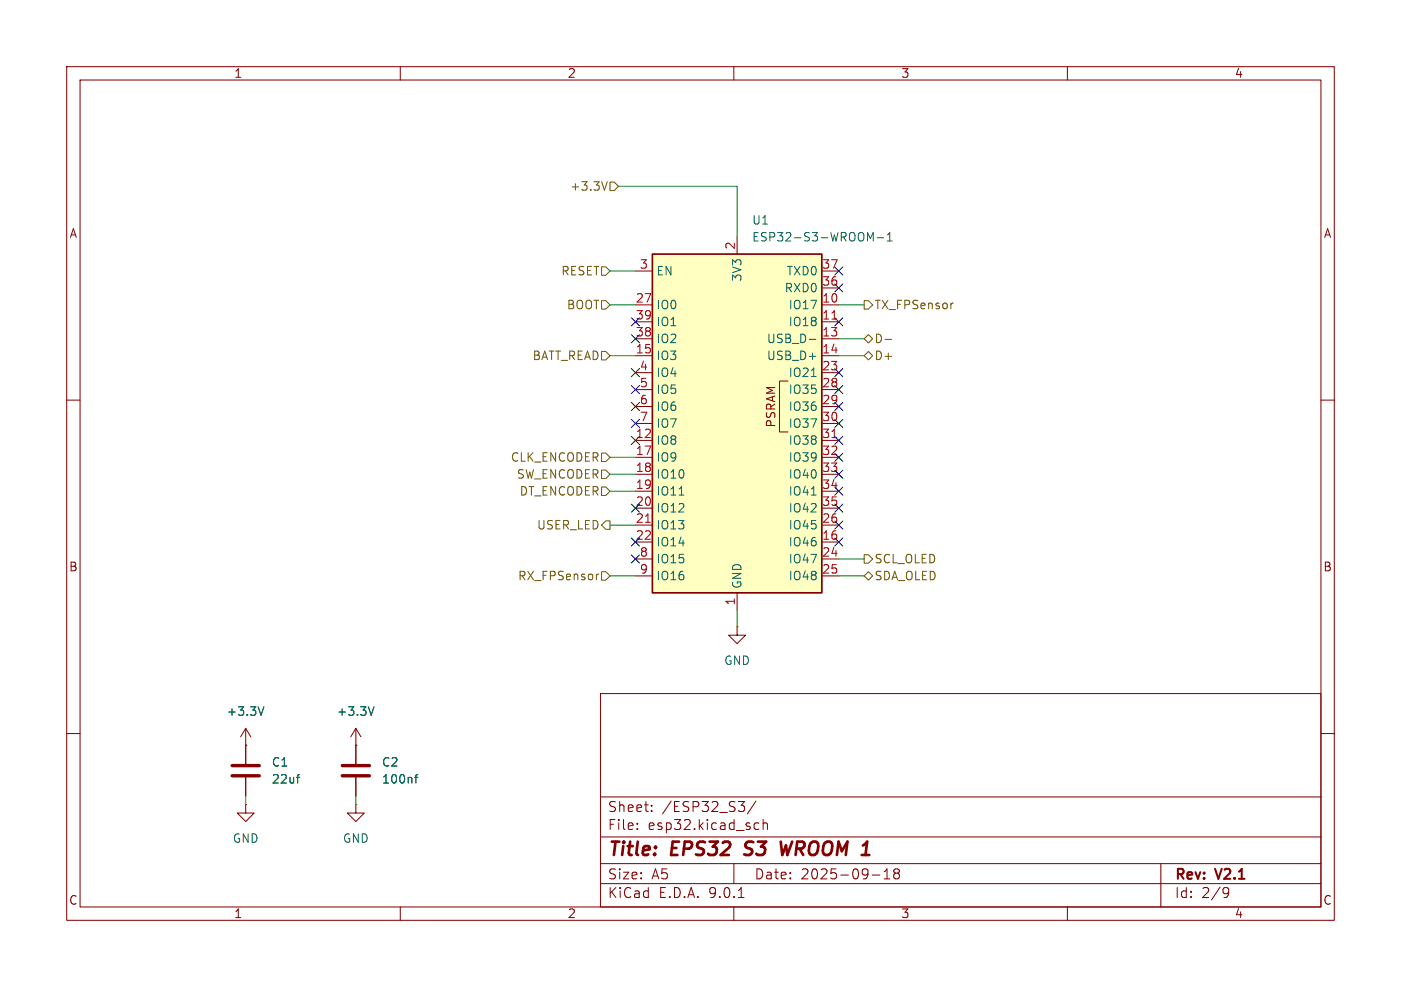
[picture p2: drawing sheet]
<svg xmlns="http://www.w3.org/2000/svg" width="210mm" height="148mm" viewBox="0 0 210 148" stroke-linecap="round" stroke-linejoin="round" font-family="sans-serif">
<g fill="none" stroke="#840000" stroke-width=".15">
<path d="M10 10h190v128h-190zM12 12h186v124h-186zM60 10v2M110 10v2M160 10v2M10 60h2M198 60h2M110.5 94v1.3h1.3l-1.3 1.2-1.3-1.2h1.3M110.5 94h.1M10 110h2M36.8 111.8h.1M36.8 109.2l-.7 1.3"/>
<path d="M36.8 109.2l.8 1.3M36.8 109.2v5.4M36.8 116.6v2.8M53.3 111.8h.1M53.3 109.2v5.4M53.3 116.6v2.8M53.3 109.2l-.7 1.3M53.3 109.2l.8 1.3M90 104h108v32h-108zM90 119.5h108M198 110h2M36.8 120.7v1.2h1.3l-1.3 1.3-1.2-1.3h1.2"/>
<path d="M36.8 120.7h.1M53.3 120.7v1.2h1.3l-1.3 1.3-1.2-1.3h1.2M53.3 120.7h.1M60 136v2M90 132.5h108M90 129.5h108M90 125.5h108M95.5 124.2v.2M95.5 123.5v.1M97.7 121.5v.2M97.7 120.8v.1M110 136v2"/>
<path d="M110 129.5v3M110.7 120.2h.9l-.5 .6M110.7 134.6h.8M111.3 120.8l.3 .2v.4l-.3 .3M113.2 124.3h.6M113.2 123.5h.6M113.3 120.1l-1.3 1.9M114.4 123.5a.37 .37 0 0 1 .6 .1v.8M114.4 122.9v1.5M130.8 131.2h1.1M132.5 131.8h.9M132.5 130.7l.5-.4v1.5"/>
<path d="M134.3 130.9l-.3 .3v.4l.3 .2 .4-.1 .1-.2v-.4l-.3-.2M134.3 130.9l-.3-.3v-.2l.3-.1 .4 .1 .1 .2v.2l-.3 .1M134.3 130.9h.2M160 136v2M174 129.5v6.5M183.6 133.1h.3l.2 .1a.99 .99 0 0 1-.3 1.4h-.3M184.2 133.7l-.3 .3h-.3"/>
</g>
<path d="M111.6 128.1l.2 .1M111.9 126.4l-.2 .2 .1 .4M117 126.2l.3 2 .5-1.4 .2 1.4 .7-2" fill="none" stroke="#840000" stroke-width=".4"/>
<path d="M34.8 114.8h4.1M34.8 116.3h4.1M51.3 114.8h4.1M51.3 116.3h4.1" fill="none" stroke="#840000" stroke-width=".51"/>
<path d="M39.6 106l-.5 1.3M44.4 116.6h.5M44.9 116.1l-.2 .1M56.1 106l-.5 1.3M62.2 116.6h.4M62.6 116.1l-.3 .2v1.1" fill="none" stroke="#006464" stroke-width=".15"/>
<path d="M97.8 38.1h25.4v50.8h-25.4z" fill="#ffffc2"/>
<path d="M97.8 38.1h25.4v50.8h-25.4z" fill="none" stroke="#840000" stroke-width=".25"/>
<g fill="none" stroke="#840000" stroke-width=".15">
<path d="M110.5 35.6v2.5M95.2 40.6h2.6M95.2 45.7h2.6M95.2 48.3h2.6M95.2 50.8h2.6M95.2 53.3h2.6M95.2 55.9h2.6M95.2 58.4h2.6M118.1 57.2h-1.3v7.6h1.3M123.2 40.6h2.5M123.2 45.7h2.5M123.2 48.3h2.5"/>
<path d="M123.2 50.8h2.5M123.2 53.3h2.5M123.2 55.9h2.5M123.2 58.4h2.5M123.2 43.2h2.5M95.2 61h2.6M95.2 63.5h2.6M95.2 66h2.6M95.2 68.6h2.6M95.2 71.1h2.6M95.2 73.7h2.6M95.2 76.2h2.6"/>
<path d="M95.2 78.7h2.6M123.2 61h2.5M123.2 63.5h2.5M123.2 66h2.5M123.2 68.6h2.5M123.2 71.1h2.5M123.2 73.7h2.5M123.2 76.2h2.5M123.2 78.7h2.5M95.2 81.3h2.6M95.2 83.8h2.6M95.2 86.4h2.6"/>
<path d="M110.5 88.9v2.5M123.2 81.3h2.5M123.2 83.8h2.5M123.2 86.4h2.5M36.8 111.8h.1M36.8 111.8v2.8M36.8 116.6v2.8M53.3 111.8h.1M53.3 111.8v2.8M53.3 116.6v2.8"/>
</g>
<g fill="none" stroke="#006464" stroke-width=".15">
<path d="M130.5 35.8l.4-.9v1.2M131.5 35.7h1M133 36.1h.7M133 35.2l.4-.3v1.2M121.3 50.9h1M121.6 56.5h.7M101.8 74.2h.7M121.6 74.2h.7M39.6 106l-.5 1.3M44.4 116.6h.5M44.9 116.1l-.2 .1M56.1 106l-.5 1.3"/>
<path d="M62.2 116.6h.4M62.6 116.1l-.3 .2v1.1"/>
</g>
<path d="M124.7 47.8h.7M96.8 78.3h.7M124.7 65.6h.7" fill="none" stroke="#a90000" stroke-width=".15"/>
<g fill="none" stroke="#725600" stroke-width=".15">
<path d="M91 27.2l-.4 1.3M91.4 27.3h.7l.6 .6-.6 .7h-.7zM90.2 40h.6l.6 .6-.6 .7h-.6zM90.2 52.7h.6l.6 .6-.6 .7h-.6zM90.2 45.1h.6l.6 .6-.6 .7h-.6zM129.5 50.8l.7-.6 .6 .6-.6 .6zM129.5 53.3l.7-.6 .6 .6-.6 .7zM129.5 45.1h.7l.6 .6-.6 .7h-.7zM132.7 50.9h.9M142.9 45.5h-.2M90.2 67.9h.6l.6 .7-.6 .6h-.6zM90.2 73h.6l.6 .7-.6 .6h-.6z"/>
<path d="M90.2 70.5h.6l.6 .6-.6 .7h-.6zM90.8 78.1h.6v1.3h-.6l-.6-.7zM89.8 86.1l-.3 .1M90.2 85.7h.6l.6 .7-.6 .6h-.6zM129.5 83.2h.7l.6 .6-.6 .7h-.7zM129.5 86.4l.7-.7 .6 .7-.6 .6z"/>
</g>
<g fill="none" stroke="#009600" stroke-width=".15">
<path d="M92.7 27.9h17.8v7.7M91.4 40.6h3.8M91.4 45.7h3.8M91.4 53.3h3.8M125.7 45.7h3.8M125.7 53.3h3.8M125.7 50.8h3.8M91.4 73.7h3.8M91.4 68.6h3.8M91.4 71.1h3.8M91.4 78.7h3.8M91.4 86.4h3.8"/>
<path d="M110.5 91.4v2.6M125.7 86.4h3.8M125.7 83.8h3.8M36.8 119.4v1.3M53.3 119.4v1.3"/>
</g>
<g fill="none" stroke="#000084" stroke-width=".15">
<path d="M94.6 57.8l1.3 1.2M94.6 47.7l1.3 1.2M94.6 50.2l1.3 1.2M94.6 55.3l1.3 1.2M95.9 57.8l-1.3 1.2M95.9 47.7l-1.3 1.2M95.9 50.2l-1.3 1.2M95.9 55.3l-1.3 1.2M125.1 40l1.2 1.2M125.1 42.6l1.2 1.2M125.1 47.7l1.2 1.2M125.1 55.3l1.2 1.2"/>
<path d="M125.1 57.8l1.2 1.2M126.3 40l-1.2 1.2M126.3 42.6l-1.2 1.2M126.3 47.7l-1.2 1.2M126.3 55.3l-1.2 1.2M126.3 57.8l-1.2 1.2M94.6 75.6l1.3 1.2M94.6 65.4l1.3 1.2M94.6 62.9l1.3 1.2M94.6 60.4l1.3 1.2M95.9 75.6l-1.3 1.2M95.9 65.4l-1.3 1.2"/>
<path d="M95.9 62.9l-1.3 1.2M95.9 60.4l-1.3 1.2M125.1 62.9l1.2 1.2M125.1 73.1l1.2 1.2M125.1 75.6l1.2 1.2M125.1 78.1l1.2 1.2M125.1 70.5l1.2 1.2M125.1 60.4l1.2 1.2M125.1 68l1.2 1.2M125.1 65.4l1.2 1.2M126.3 62.9l-1.2 1.2M126.3 73.1l-1.2 1.2"/>
<path d="M126.3 75.6l-1.2 1.2M126.3 78.1l-1.2 1.2M126.3 70.5l-1.2 1.2M126.3 60.4l-1.2 1.2M126.3 68l-1.2 1.2M126.3 65.4l-1.2 1.2M94.6 83.2l1.3 1.2M94.6 80.7l1.3 1.2M95.9 83.2l-1.3 1.2M95.9 80.7l-1.3 1.2M125.1 80.7l1.2 1.2M126.3 80.7l-1.2 1.2"/>
</g>
<g font-size="2.8" fill="#840000">
<text x="91" y="128.9">Title:</text>
<text x="100.7" y="128.9">EPS32</text>
<text x="112.5" y="128.9">S3</text>
<text x="118.6" y="128.9">WROOM 1</text>
</g>
<g font-size="2.1" fill="#840000">
<text x="91" y="124.7">File:</text>
<text x="91" y="122">Sheet:</text>
<text x="97.1" y="124.7">esp32.kicad_sch</text>
<text x="99.2" y="122">/ESP32_S3/</text>
<text x="91" y="134.9">KiCad</text>
<text x="91" y="132.1">Size:</text>
<text x="97.7" y="132.1">A5</text>
<text x="98.7" y="134.9">E.D.A.</text>
<text x="106.3" y="134.9">9.0.1</text>
<text x="113" y="132.1">Date:</text>
<text x="120" y="132.1">2025-09-18</text>
<text x="176" y="132.3">Rev:</text>
<text x="176" y="134.9">Id:</text>
<text x="180.1" y="134.9">2/9</text>
<text x="182.4" y="132.3">V2.1</text>
</g>
<g font-size="1.8" fill="#840000">
<text x="35" y="11.9">1</text>
<text x="85" y="11.9">2</text>
<text x="135" y="11.9">3</text>
<text x="185" y="11.9">4</text>
<text x="10.3" y="35.9">A</text>
<text x="198.4" y="35.9">A</text>
<text x="116.4" y="64.2" transform="rotate(-90 116.4 64.2)">PSRAM</text>
<text x="10.3" y="85.9">B</text>
<text x="198.3" y="85.9">B</text>
<text x="10.3" y="135.9">C</text>
<text x="35" y="137.9">1</text>
<text x="85" y="137.9">2</text>
<text x="135" y="137.9">3</text>
<text x="185" y="137.9">4</text>
<text x="198.3" y="135.9">C</text>
</g>
<g font-size="1.8" fill="#725600">
<text x="85.4" y="28.8">+3.3V</text>
<text x="84" y="41.5">RESET</text>
<text x="84.9" y="46.6">BOOT</text>
<text x="131" y="46.6">TX_FPSensor</text>
<text x="131" y="51.7">D-</text>
<text x="79.7" y="54.2">BATT_READ</text>
<text x="131" y="54.2">D+</text>
<text x="76.5" y="69.4">CLK_ENCODER</text>
<text x="77.4" y="72">SW_ENCODER</text>
<text x="77.8" y="74.5">DT_ENCODER</text>
<text x="80.4" y="79.6">USER_LED</text>
<text x="77.6" y="87.2">RX_FPSensor</text>
<text x="131" y="84.7">SCL_OLED</text>
<text x="131" y="87.2">SDA_OLED</text>
</g>
<g font-size="1.8" fill="#006464">
<text x="112.6" y="33.9">U1</text>
<text x="98.3" y="41.5">EN</text>
<text x="112.6" y="36.4">ESP32-S3-WROOM-1</text>
<text x="117.8" y="41.5">TXD0</text>
<text x="98.3" y="46.6">IO0</text>
<text x="111.4" y="42.3" transform="rotate(-90 111.4 42.3)">3V3</text>
<text x="117.5" y="44">RXD0</text>
<text x="118.1" y="46.6">IO17</text>
<text x="98.3" y="49.1">IO1</text>
<text x="98.3" y="51.7">IO2</text>
<text x="114.9" y="51.7">USB_D-</text>
<text x="118.1" y="49.1">IO18</text>
<text x="98.3" y="54.2">IO3</text>
<text x="98.3" y="56.7">IO4</text>
<text x="98.3" y="59.3">IO5</text>
<text x="114.9" y="54.2">USB_D+</text>
<text x="118.1" y="56.7">IO21</text>
<text x="118.1" y="59.3">IO35</text>
<text x="98.3" y="61.8">IO6</text>
<text x="98.3" y="64.4">IO7</text>
<text x="118.1" y="61.8">IO36</text>
<text x="118.1" y="64.4">IO37</text>
<text x="98.3" y="66.9">IO8</text>
<text x="98.3" y="69.4">IO9</text>
<text x="98.3" y="72">IO10</text>
<text x="118.1" y="66.9">IO38</text>
<text x="118.1" y="69.4">IO39</text>
<text x="118.1" y="72">IO40</text>
<text x="98.3" y="74.5">IO11</text>
<text x="98.3" y="77.1">IO12</text>
<text x="118.1" y="74.5">IO41</text>
<text x="118.1" y="77.1">IO42</text>
<text x="98.3" y="79.6">IO13</text>
<text x="98.3" y="82.1">IO14</text>
<text x="118.1" y="79.6">IO45</text>
<text x="118.1" y="82.1">IO46</text>
<text x="98.3" y="84.7">IO15</text>
<text x="98.3" y="87.2">IO16</text>
<text x="111.4" y="88.4" transform="rotate(-90 111.4 88.4)">GND</text>
<text x="118.1" y="84.7">IO47</text>
<text x="118.1" y="87.2">IO48</text>
<text x="108.5" y="99.9">GND</text>
<text x="33.9" y="107.5">+3.3V</text>
<text x="50.4" y="107.5">+3.3V</text>
<text x="40.6" y="115.2">C1</text>
<text x="40.6" y="117.7">22uf</text>
<text x="57.2" y="115.2">C2</text>
<text x="57.2" y="117.7">100nf</text>
<text x="34.8" y="126.6">GND</text>
<text x="51.3" y="126.6">GND</text>
</g>
<g font-size="1.8" fill="#a90000">
<text x="95.8" y="40.4">3</text>
<text x="110.2" y="37.5" transform="rotate(-90 110.2 37.5)">2</text>
<text x="123.1" y="40.4">37</text>
<text x="95.2" y="45.5">27</text>
<text x="123.1" y="42.9">36</text>
<text x="123.1" y="45.5">10</text>
<text x="95.2" y="48">39</text>
<text x="95.2" y="50.5">38</text>
<text x="95.2" y="53.1">15</text>
<text x="123.1" y="48">11</text>
<text x="123.1" y="50.5">13</text>
<text x="123.1" y="53.1">14</text>
<text x="95.8" y="55.6">4</text>
<text x="95.8" y="58.2">5</text>
<text x="123.1" y="55.6">23</text>
<text x="123.1" y="58.2">28</text>
<text x="95.2" y="65.8">12</text>
<text x="95.8" y="60.7">6</text>
<text x="95.8" y="63.2">7</text>
<text x="123.1" y="60.7">29</text>
<text x="123.1" y="63.2">30</text>
<text x="123.1" y="65.8">31</text>
<text x="95.2" y="68.3">17</text>
<text x="95.2" y="70.9">18</text>
<text x="123.1" y="68.3">32</text>
<text x="123.1" y="70.9">33</text>
<text x="95.2" y="73.4">19</text>
<text x="95.2" y="75.9">20</text>
<text x="123.1" y="73.4">34</text>
<text x="123.1" y="75.9">35</text>
<text x="95.2" y="78.5">21</text>
<text x="95.2" y="81">22</text>
<text x="95.8" y="83.6">8</text>
<text x="123.1" y="78.5">26</text>
<text x="123.1" y="81">16</text>
<text x="123.1" y="83.6">24</text>
<text x="95.8" y="86.1">9</text>
<text x="123.1" y="86.1">25</text>
<text x="110.2" y="90.9" transform="rotate(-90 110.2 90.9)">1</text>
</g>
</svg>
